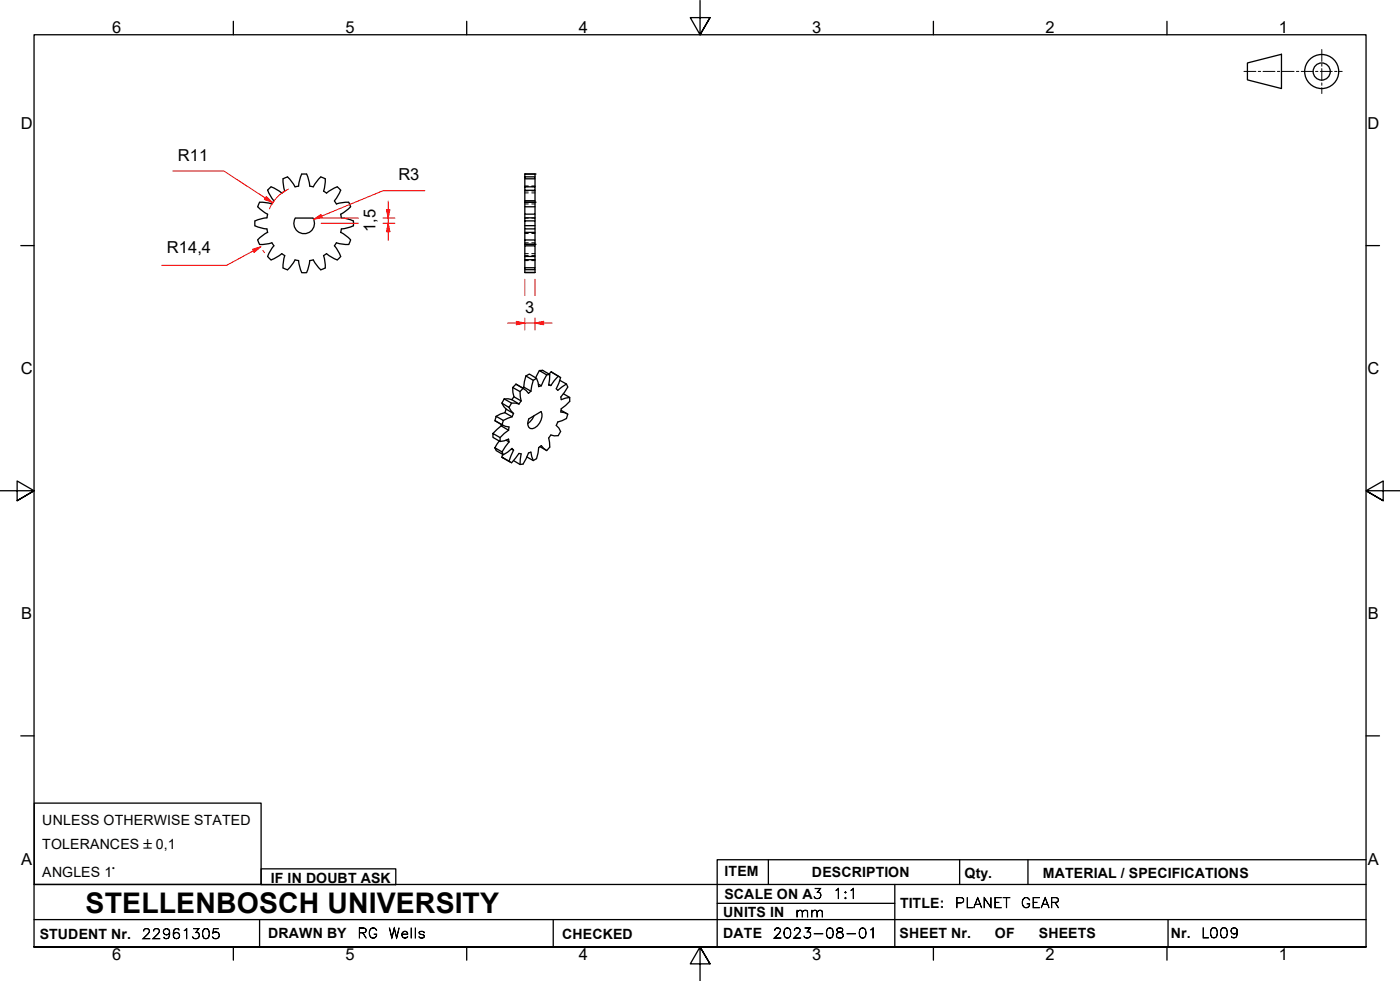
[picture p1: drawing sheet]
<svg xmlns="http://www.w3.org/2000/svg" width="410mm" height="287mm" viewBox="0 0 410 287" stroke-linecap="round" stroke-linejoin="round" font-family="sans-serif">
<!-- layer: Visible Edges(ISO) -->
<g fill="none" stroke="#000" stroke-width=".38">
<path d="M76 59.2l-.5 1.3 1.3 1.2 1.5 1M76 59.2l1.8 .1 1.8 .4M78.4 55.7l.7 1.6 1.1 1.5M79.4 54.7l-1 1M80.2 58.8l-.6 .9M84.2 51.8l-1.3 .5 .1 1.9 .4 1.7-.9 .6-1.5-1-1.6-.8M84.2 51.8l1.2 1.3 1 1.6 1-.2M87.4 54.4l.3-1.8 .6-1.7h.8l.7 .1 .6 1.6 .3 1.8M93.9 51.8l-1.2 1.3-1 1.6-1-.2M93.9 51.8l1.3 .5v1.9l-.4 1.7M97.9 58.8l.6 .9M98.5 59.7l1.8-.4 1.8-.1 .6 1.3-1.4 1.2-1.5 1 .2 1.1 1.7 .3 1.7 .6"/>
<path d="M99.7 55.7l-.7 1.6-1.1 1.5M99.8 55.7l-1-1-1.7 .8-1.5 1-.9-.6M153.7 51.8h3v.5h-3zM153.7 51.8v-.9h3v.9M153.7 54.7h3v1h-3zM153.7 59.2h3v1.3h-3zM153.7 55.7v3.1h3v-3.1M153.7 52.3v2.4M153.7 58.8v.4M153.7 50.9h3M156.7 52.3v2.4M156.7 58.8v.4h-3"/>
<path d="M74.6 64.7v1.4l1.8 .6 1.8 .3M75.5 70.3l.5 1.3M78.2 67l.2 1.1M78.3 68l-1.5 1-1.3 1.2M78.4 75.1l1 1M78.4 62.7l-.2 1.1-1.8 .3-1.7 .6M79.6 71.1l-1.8 .4-1.8 .1M79.6 71.1l.6 .8M80.2 71.9l-1.1 1.5-.7 1.7M82.5 74.2l.9 .6M82.5 74.3l-1.5 1-1.6 .8M83.4 74.9l-.4 1.7-.1 1.8"/>
<path d="M86.4 76.1l-1 1.5-1.2 1.4-1.3-.6M86.4 76.1l1 .2M86.4 63.9a3 3 0 0 0 2.7 4.5 3 3 0 0 0 2.6-4.5M86.5 63.8h5.1M91.7 76.1l-1 .2-.3 1.8-.6 1.7h-1.5l-.6-1.7-.3-1.8M91.7 76.1l1 1.5 1.2 1.4 1.3-.6M94.8 74.9l.4 1.7v1.8M95.6 74.3l1.5 1 1.7 .8 1-1M95.6 74.2l-.9 .6M99.8 68l1.5 1 1.3 1.2M100 67l-.3 1.1M102.7 70.3l-.6 1.3-1.8-.1-1.8-.4-.6 .9 1.1 1.4 .8 1.7"/>
<path d="M103.4 66.1l-1.7 .6-1.7 .3M103.5 64.7v1.4M153.7 64.7h3v1.4h-3zM153.7 70.2h3v1.3h-3zM153.7 75.1h3v.9h-3zM153.7 78.4h3v.5h-3zM153.7 79.8h3M153.7 75.1v-3.1h3v3.1M153.7 66.1v.9h3v-.9M153.7 70.2v-2.2h3v2.2M153.7 60.5v2.2h3v-2.2M153.7 64.7v-.9h3v.9"/>
<path d="M153.7 72v-.5h3v.5M153.7 62.7v1.1M153.7 67v1M153.7 76v2.4M153.7 78.9v.9M156.7 62.7v1.1M156.7 67v1M156.7 76v2.4M156.7 78.9v.9M146.9 118l1.3 1.8M147.6 116.8l2.2 1.2-.8 1.3-2.1-1.3zM147.6 116.8l1.2-.1 1.1 .3"/>
<path d="M148.2 119.8l2.2 1.2M148.2 119.8l-.4 1M149 119.3l1.4 1.7M149.8 118l2.2 .3M149.9 117l2.1 1.3M150.1 113.4l1-.9 2.1 1.2-.9 .9zM150.1 113.4l.4 2.8M150.5 116.2l2.1 1.2M150.5 116.2l-.6 .8M151.1 112.5l2.3 1.2M152.3 114.6l.3 2.8M152.6 117.4l-.6 .9"/>
<path d="M153.2 113.7l1.5 1.4 .7-.6M153.4 113.3l2 1.2M153.4 113.3l-.4 .3M154 110.1l-.6 3.2M154 110.1l1-.6 2.1 1.3-1 .5M154 110.1l2.1 1.2M156.1 111.3l-.7 3.2M157.1 110.8l.6 2.4 .8-.3M157.7 112.5l.8 .4M157.9 108.5l1-.1 2.1 1.2-.9 .1zM157.9 108.5l-1.1 2.1M160.1 109.7l-1.6 3.2"/>
<path d="M160.7 112.5l.6 .4M161 109.6l-.3 3.1 .6 .2M161.4 108.9l-.6 .6M163.4 110.1l-2.1 2.8M163.8 110.3l-2.4-1.4 2.7 1.6-1.2 3.3 .4 .5 2.6-1.9M163.9 111.3l2 1.1 .3 .9-2 2.9 .1 .8 2.5-.7M165 115.3l1.8 1v1.2l-2.5 2.1-.1 1 2 .6-.3 1.3-2.6 1-.4 1 .7 .8 .5 1-.7 1.2-1.1 .1-1-.3-.6 .9 .3 2.7-.9 1-1.6-1.5-.8 .6-.6 3.3-1 .5-1.9-1.1M144.3 126.9l2.1 1.2v1.1l-2.1-1.2zM144.9 131.1l2.1 1.2 .4 .8-2.1-1.2zM144.9 123.1l2.3 1.4M145.3 121.9l2.1 1.2-.4 1.2-2.1-1.2zM146.2 129.1l-1.3 2"/>
<path d="M146.4 129.2l2.5-.7 .1 .9M146.7 124.7l-2.4 2.2M146.7 124.7l2.2 1.2M146.8 124.3l-.1 .4M147 124.3l2 .7-.1 .9M147.2 133l-.3 .8M147.8 120.8l-2.5 1.1M147.8 120.8l2.1 1.2M148.2 128.9l.8 .5M148.9 125.9l-2.5 2.2M149 129.4l-2 2.9M149.4 135.3l-2.5-1.5 2.9 1.7 2.2-2.8 .6 .2-.3 3.1"/>
<path d="M149.7 131.5l.7 .3M149.9 122l-2.5 1.1M150.4 134.8l1.9 1.2 .9-.2 1.5-3.2 .7-.3 .7 2.5M150.4 131.8l-.5-.5-2.5 1.8M150.4 131.8l-1.4 3.2M150.4 121l-.5 1M154.8 122.6l3.6-2.1a4 4 0 0 1-2.5 5l-.6-.1a2.09 2.09 0 0 1-.5-2.8zM156.3 121.7l-.4 .9-1.4 1.4M158.1 130.8l1.8 1M164.3 120.1l1.8 1"/>
</g>
<!-- layer: Hidden Edges(ISO) -->
<g fill="none" stroke="#000" stroke-width=".29">
<path d="M153.7 54.4h1M153.7 54.6h1M153.7 59.7h1M153.7 55.9h1M153.7 56.5h1M155.7 54.4h1M155.7 54.6h1M155.7 59.7h1M155.7 55.9h1M155.7 56.5h1M153.7 76.1h1M153.7 76.3h1"/>
<path d="M153.7 74.2h1M153.7 74.8h1M153.7 71.1h1M153.7 63.8h1M153.7 68.3h1M155.7 76.1h1M155.7 76.3h1M155.7 74.2h1M155.7 74.8h1M155.7 71.1h1M155.7 63.8h1M155.7 68.3h1"/>
</g>
<!-- layer: Visible Edges(ISO) -->
<g fill="#000">
<circle cx="153.7" cy="59.2" r=".19"/>
<circle cx="153.7" cy="50.9" r=".19"/>
<circle cx="156.7" cy="59.2" r=".19"/>
<circle cx="156.7" cy="50.9" r=".19"/>
<circle cx="153.7" cy="71.5" r=".19"/>
<circle cx="156.7" cy="71.5" r=".19"/>
</g>
<!-- layer: Border_0 -->
<g fill="none" stroke="#000" stroke-width=".38">
<path d="M68.3 6.2v4M136.7 6.2v4M205 .1v10.1l-2.9-5h5.8l-2.9 5 2.9-5M273.3 6.2v4M341.7 6.2v4M6.1 71.9h3.9M400 71.9h3.9M0 143.7h10l-5-2.9v5.8l5-2.9-5 2.9M410 143.7h-10l5-2.9v5.8l-5-2.9 5 2.9M6.1 215.4h3.9M400 215.4h3.9M10 277.2v-267h390v267h-390h390"/>
<path d="M68.3 277.2v3.9M136.7 277.2v3.9M273.3 277.2v3.9M341.7 277.2v3.9M207.9 282.1l-2.9-4.9 2.9 4.9h-5.8l2.9-4.9v10"/>
</g>
<!-- layer: Sketch Geometry(ISO) -->
<g fill="none" stroke="#000" stroke-width=".38">
<path d="M365.3 18.4l9.9-2.5v10l-9.9-2.5zM10 235.1h66.5v23.8h-66.5zM10 258.9h390M76.5 254.3h39.4v4.7h-39.4zM225 251.7v7.2M262 258.9v18.3M281 251.7v7.2M301 251.7v7.2M400 251.7h-190v25.5M10 277.2h390M10 269.2h390M76 269.2v8"/>
<path d="M162 269.2v8M210 264.4h52M342 269.2v8"/>
<circle cx="387" cy="20.9" r="5"/>
<circle cx="387" cy="20.9" r="2.51"/>
</g>
<g fill="none" stroke="#000" stroke-width=".29">
<path d="M387 14.5v3.5M387 18.7v.7M364.2 20.9h3.5M368.4 20.9h.7M369.8 20.9h3.5M374 20.9h.7M375.4 20.9h3.5M379.6 20.9h.7M381 20.9h3.5M385.2 20.9h.7M386.6 20.9h3.5M387 20.1v3.5"/>
<path d="M387 24.3v.7M387 25.7v1.7M390.8 20.9h.7M392.2 20.9h.8"/>
</g>
<!-- layer: Dimensions(ISO) -->
<path d="M94.2 63.3l-2.4 .9" fill="none" stroke="#f00" stroke-width=".29"/>
<path d="M91.8 64.2l2.2-1.4 .4 .9z" fill-rule="evenodd" fill="#f00"/>
<path d="M124.4 55.8h-12.3l-17.9 7.5M91.8 64.2l2.2-1.4 .4 .9zM113.7 61.4v2.4" fill="none" stroke="#f00" stroke-width=".29"/>
<path d="M113.2 61.4h1l-.5 2.4z" fill-rule="evenodd" fill="#f00"/>
<path d="M113.2 61.4h1l-.5 2.4zM113.7 65.4v2.4" fill="none" stroke="#f00" stroke-width=".29"/>
<path d="M113.7 65.4l.5 2.4h-1z" fill-rule="evenodd" fill="#f00"/>
<path d="M77.7 58l2.1 1.3M113.7 58.9v2.5M94 65.4h11M94.3 63.8h10.7M112.1 65.4h3.5M112.1 63.8h3.5M113.7 65.4l.5 2.4h-1zM113.7 63.8v1.6M113.7 67.8v2.6" fill="none" stroke="#f00" stroke-width=".29"/>
<path d="M78 57.5l1.8 1.8-2.4-.9z" fill-rule="evenodd" fill="#f00"/>
<path d="M50.6 50.1h14.9l12.2 7.9M78 57.5l1.8 1.8-2.4-.9zM84.5 55.4a11 11 0 0 0-5.6 5.7M76.4 72.2l-2.2 1.2" fill="none" stroke="#f00" stroke-width=".29"/>
<path d="M74 73l2.4-.8-2 1.7z" fill-rule="evenodd" fill="#f00"/>
<path d="M74 73l2.4-.8-2 1.7zM74.2 73.4l-7.8 4.3h-19.1M77 73.3l.4 .7M156.7 94.6h2.5" fill="none" stroke="#f00" stroke-width=".29"/>
<path d="M156.7 94.6l2.5-.5v1z" fill-rule="evenodd" fill="#f00"/>
<path d="M151.2 94.6h2.5M156.7 94.6l2.5-.5v1z" fill="none" stroke="#f00" stroke-width=".29"/>
<path d="M151.2 94.1l2.5 .5-2.5 .5z" fill-rule="evenodd" fill="#f00"/>
<path d="M148.7 94.6h2.5M151.2 94.1l2.5 .5-2.5 .5zM153.7 94.6h3M153.7 81.7v4.8M153.7 93.1v3.5M156.7 81.7v4.8M156.7 93.1v3.5M159.2 94.6h2.5" fill="none" stroke="#f00" stroke-width=".29"/>
<text font-size="8.3" x="25.1" y="267.2">STELLENBOSCH UNIVERSITY</text>
<g font-size="4.8">
<text x="32.8" y="9.7">6</text>
<text x="101.2" y="9.7">5</text>
<text x="169.5" y="9.7">4</text>
<text x="237.8" y="9.7">3</text>
<text x="306.1" y="9.7">2</text>
<text x="374.5" y="9.7">1</text>
<text x="6.1" y="37.8">D</text>
<text x="400.4" y="37.8">D</text>
<text x="52.1" y="47.1">R11</text>
<text x="116.6" y="52.8">R3</text>
<text x="110" y="68" transform="rotate(-90 110 68)">1,5</text>
<text x="48.8" y="74">R14,4</text>
<text x="153.8" y="91.5">3</text>
<text x="6.1" y="109.6">C</text>
<text x="400.4" y="109.6">C</text>
<text x="6.2" y="181.3">B</text>
<text x="400.5" y="181.3">B</text>
<text x="6.2" y="253.1">A</text>
<text x="400.5" y="253.1">A</text>
<text x="32.8" y="281.1">6</text>
<text x="101.2" y="281.1">5</text>
<text x="169.5" y="281.1">4</text>
<text x="237.8" y="281.1">3</text>
<text x="306.1" y="281.1">2</text>
<text x="374.5" y="281.1">1</text>
</g>
<g font-size="4.1">
<text x="12.4" y="241.5">UNLESS OTHERWISE STATED</text>
<text x="12.4" y="248.5">TOLERANCES ±0,1</text>
<text x="12.4" y="256.6">ANGLES 1°</text>
<text x="212.2" y="256.5">ITEM</text>
<text x="237.7" y="256.7">DESCRIPTION</text>
<text x="282.4" y="256.9">Qty.</text>
<text x="305.4" y="256.9">MATERIAL / SPECIFICATIONS</text>
<text x="79.3" y="258.5">IF IN DOUBT ASK</text>
<text x="212.1" y="263">SCALE ON A3</text>
<text x="211.8" y="268.4">UNITS IN</text>
<text x="263.5" y="265.7">TITLE:</text>
<text x="11.6" y="274.8">STUDENT Nr.</text>
<text x="78.5" y="274.6">DRAWN BY</text>
<text x="164.6" y="274.8">CHECKED</text>
<text x="211.8" y="274.6">DATE</text>
<text x="263.4" y="274.6">SHEET Nr.</text>
<text x="291.3" y="274.6">OF</text>
<text x="304.2" y="274.6">SHEETS</text>
<text x="342.8" y="274.5">Nr.</text>
</g>
<g font-size="4">
<text x="243.9" y="263">1:1</text>
<text x="232.8" y="268.4">mm</text>
<text x="279.6" y="265.7">PLANET</text>
<text x="298.9" y="265.7">GEAR</text>
<text x="41.5" y="274.8">22961305</text>
<text x="104.6" y="274.6">RG</text>
<text x="113.7" y="274.6">Wells</text>
<text x="226.3" y="274.6">2023-08-01</text>
<text x="351.7" y="274.5">L009</text>
</g>
</svg>
